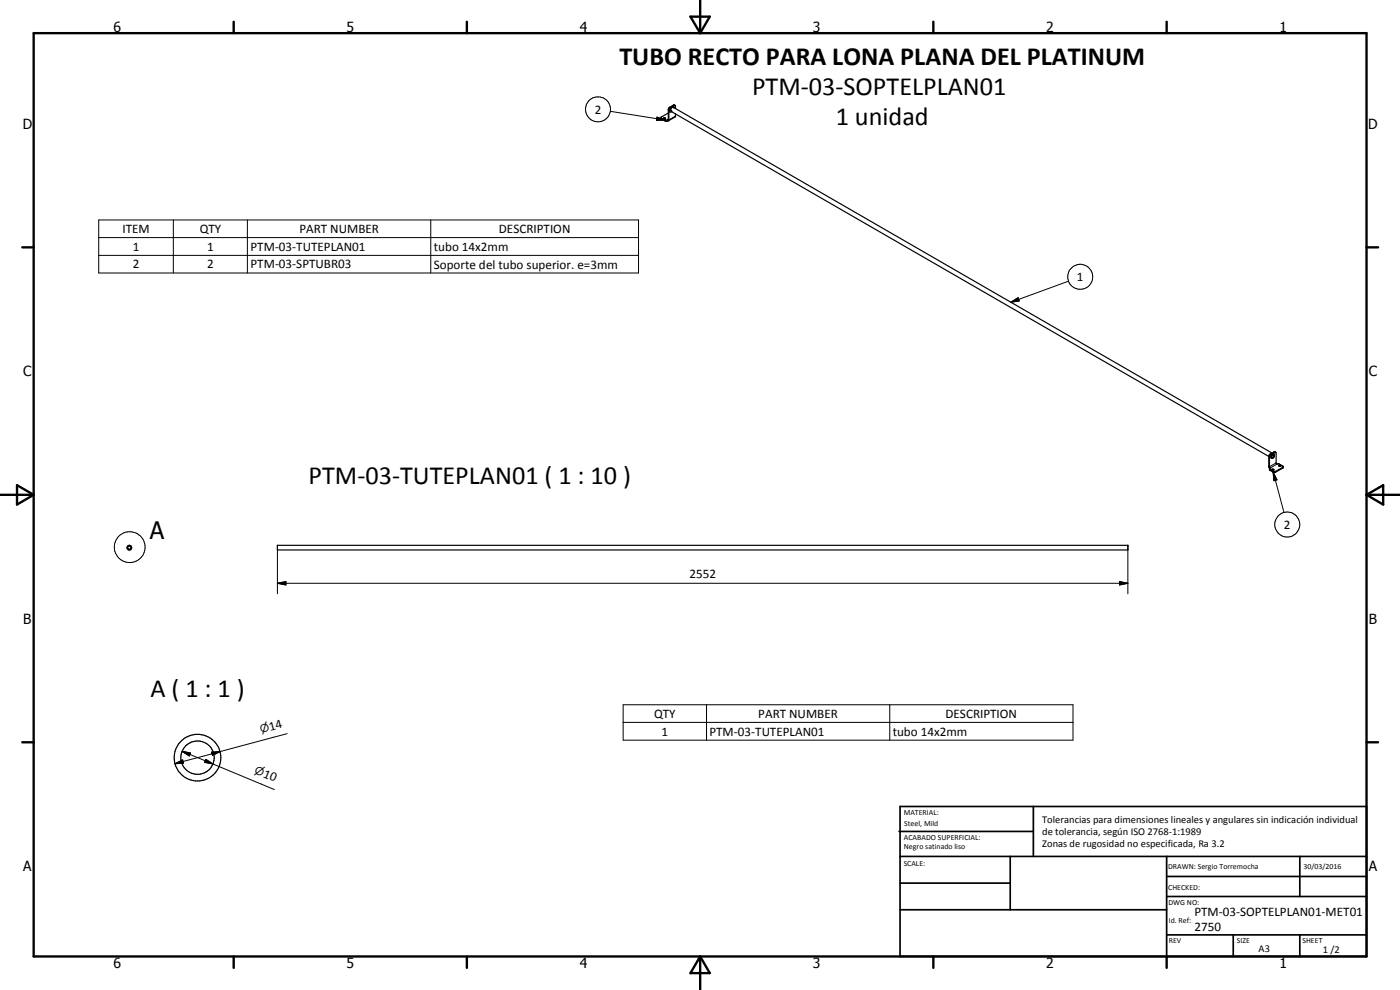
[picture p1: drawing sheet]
<svg xmlns="http://www.w3.org/2000/svg" width="420mm" height="297mm" viewBox="0 0 420 297" stroke-linecap="round" stroke-linejoin="round" font-family="sans-serif">
<g fill="none" stroke="#000" stroke-width=".35">
<path d="M198.4 35.3l1.1 .7h.8M199.1 35.5l.4-.2 .3 .3-.5 .1zM199.1 35.7h.6M200.3 36v.2M200.6 33.9l-2.2 1.3 .1 .4 1 .7 .8-.1M201 33.1h.5M201 33.1l.1 .6 .5-.2M201.2 33l.3 .1M201.2 33l-.2 .1M201.5 33.1l.1 .4M201.6 33.5l179.2 103.4M202 32.1l-.7 .5-.1 .4"/>
<path d="M202.1 31.8l.2 .5M202.1 31.8l.1 .5M202.1 31.8l-.1 .4 .3 .1M202.3 32.3l179.5 103.6M202.6 31.6l-1.4 .7-.4 .4-.1 3.4-.4 .1M202.6 31.6l.1 1M202.6 31.6l-.5-.1-1.4 .9-.1 3.5-.3 .1M202.7 34.2v.9l-2.1 1.1M381.2 136.6l1.4-.9h.3l.1 3.4 1 .1 1 .6 .1 .5-2.5 1.5-1.6-.7 .2-.7-.2-.4v-2.9zM381.2 136.3l-.4 .5v3.3l.2 .4M381.5 137.2v.2M381.5 136.1l-.3 .1"/>
<path d="M381.5 137.4h.5M381.5 137.4l.2 .1M381.8 136.6l.4-.2a.49 .49 0 0 1 0 .6 .49 .49 0 0 1-.5 .2zM381.9 136.3l-.4 .9M381.9 136.3l-.2 .3M382.2 136.2l.2 .1M382.2 136.2l-.3 .1M382.4 136.9l-.1 .2M382.4 136.3l.1 .1M382.4 136.9l-.4 .5M382.4 136.3v.6M382.9 135.7l-.5-.1-1.2 .7"/>
<path d="M383.8 139.8h.6M383.9 139.9l-.1-.1a.32 .32 0 0 1 .3-.3 .32 .32 0 0 1 .3 .3l-.1 .1M383.9 139.9h.4M381.7 141.1h.6M381.7 140.8l.6 .2-.5 .1zM385.1 140l-2.5 1.5-1.6-.8M83.3 163.6h255.2v1.4h-255.2z"/>
<circle cx="38.8" cy="164.3" r=".5"/>
<circle cx="38.8" cy="164.3" r=".7"/>
<circle cx="59.3" cy="227.3" r="7"/>
<circle cx="59.3" cy="227.3" r="5"/>
</g>
<g fill="none" stroke="#000" stroke-width=".3">
<path d="M183.2 33.4l16.3 2.6M197.2 35.1l2.3 .9-2.5 .1zM198.6 35.5v.2M199.5 36v.3M200.2 36v.3M200.6 32.9l.1 .2M200.9 32.2l.3 .1M202.1 31.5l.2 .2M202.7 34.8l-2 1.2h-.4M29.6 66h162v15.9h-162zM29.6 71.3h162M29.6 76.6h162"/>
<path d="M52 66v15.9M74.2 66v15.9M129.3 66v15.9M303.4 90.7l2.2-1.4 .3 1zM320.7 84.4l-17.3 6.3M380.8 137l.2 .1M381.2 136.3l.2 .1M382.3 135.6l.3 .1M383 138.9l-2 1.1-.2-.1M383.2 139.3l-2 1.1M381.1 140.8v.3M382.1 141.7l1.1 2.3-.9 .2z"/>
<path d="M382.1 141.4v.3M382.1 141.7l3.2 12.1M382.8 141.4v.3M385 140.2v.3M83.3 175l2.5-.5v1zM83.3 175h255.2M83.3 165v13.2M336 174.5l2.5 .5-2.5 .5zM338.5 165v13.2M187 211.5h135v10.6h-135zM187 216.7h135M212 211.5v10.6"/>
<path d="M267 211.5v10.6M52.5 229.2l2.3-1.2 .3 1zM54.6 225.4l2.6 .5-.4 .9zM54.6 225.4l9.3 3.8M61.8 227.8l2.1 1.4-2.5-.5zM63.5 225.7l2.5-.2-2.2 1.2zM63.9 229.2l18.4 7.7M66 225.5l-13.5 3.7M86.2 220.1l-20.2 5.4"/>
<circle cx="179.5" cy="32.8" r="3.8"/>
<circle cx="324.2" cy="83.1" r="3.7"/>
<circle cx="386.3" cy="157.4" r="3.8"/>
<circle cx="38.9" cy="164.1" r="4.6"/>
</g>
<g fill="#000">
<circle cx="83.3" cy="163.6" r=".18"/>
<circle cx="338.5" cy="163.6" r=".18"/>
</g>
<g fill="none" stroke="#000" stroke-width=".71">
<path d="M10.1 9.9h400v277.1h-400zM70.1 6.5v3.4M140.1 6.5v3.4M207.2 5h5.8l-2.9 4.9zM210.1 0v9.9M280.1 6.5v3.4M350.1 6.5v3.4M6.7 74.2h3.4M410.1 74.2h3.5M.1 148.5h10M5.1 145.6l5 2.9-5 2.9zM410.1 148.5h10"/>
<path d="M410.1 148.5l5-2.9v5.8zM6.7 222.7h3.4M410.1 222.7h3.5M70.1 287v3.4M140.1 287v3.4M210.1 287v10M210.1 287l2.9 5h-5.8zM280.1 287v3.4M350.1 287v3.4"/>
</g>
<g fill="none" stroke="#000" stroke-width=".51">
<path d="M269.8 249.5h40.3M270.1 242h140v45h-140zM270.1 257h140M303.2 257v16M310.1 242v15M350.1 257v30M390.1 257v12M270.1 265h33.1M270.1 273h80M350.1 269h60M350.1 263h60M350.1 280.5h60"/>
<path d="M370.1 280.5v6.5M390.1 280.5v6.5"/>
</g>
<path d="M197.2 35.1l2.3 .9-2.5 .1zM303.4 90.7l2.2-1.4 .3 1zM382.1 141.7l1.1 2.3-.9 .2zM83.3 175l2.5-.5v1zM336 174.5l2.5 .5-2.5 .5zM52.5 229.2l2.3-1.2 .3 1zM54.6 225.4l2.6 .5-.4 .9zM61.8 227.8l2.1 1.4-2.5-.5zM63.5 225.7l2.5-.2-2.2 1.2z" fill="#000"/>
<g font-size="7.9">
<text x="185.9" y="19.4">TUBO RECTO PARA LONA PLANA DEL PLATINUM</text>
<text x="225.7" y="28.4">PTM-03-SOPTELPLAN01</text>
<text x="250.8" y="37.4">1 unidad</text>
<text x="92.6" y="145.2">PTM-03-TUTEPLAN01 ( 1 : 10 )</text>
<text x="45.2" y="209.3">A ( 1 : 1 )</text>
</g>
<text font-size="7.2" x="44.9" y="161.7">A</text>
<g font-size="4.2">
<text x="34" y="9.6">6</text>
<text x="104" y="9.6">5</text>
<text x="174" y="9.6">4</text>
<text x="244" y="9.6">3</text>
<text x="314" y="9.6">2</text>
<text x="384" y="9.6">1</text>
<text x="6.8" y="38.7">D</text>
<text x="410.6" y="38.7">D</text>
<text x="7" y="112.9">C</text>
<text x="410.8" y="112.9">C</text>
<text x="7" y="187.1">B</text>
<text x="410.8" y="187.1">B</text>
<text x="7" y="261.4">A</text>
<text x="410.8" y="261.4">A</text>
<text x="34" y="290.4">6</text>
<text x="104" y="290.4">5</text>
<text x="174" y="290.4">4</text>
<text x="244" y="290.4">3</text>
<text x="314" y="290.4">2</text>
<text x="384" y="290.4">1</text>
</g>
<g font-size="3.9">
<text x="178.5" y="34.1">2</text>
<text x="36.8" y="69.9">ITEM</text>
<text x="59.9" y="69.9">QTY</text>
<text x="89.9" y="69.9">PART NUMBER</text>
<text x="149.7" y="69.9">DESCRIPTION</text>
<text x="39.9" y="75.2">1</text>
<text x="62.2" y="75.2">1</text>
<text x="75.2" y="75.3">PTM-03-TUTEPLAN01</text>
<text x="130.2" y="75.4">tubo 14x2mm</text>
<text x="39.9" y="80.6">2</text>
<text x="62.2" y="80.6">2</text>
<text x="75.2" y="80.6">PTM-03-SPTUBR03</text>
<text x="130.2" y="80.6">Soporte del tubo superior. e=3mm</text>
<text x="323.2" y="84.4">1</text>
<text x="385.3" y="158.7">2</text>
<text x="206.9" y="173.5">2552</text>
<text x="196.3" y="215.4">QTY</text>
<text x="227.6" y="215.3">PART NUMBER</text>
<text x="283.8" y="215.4">DESCRIPTION</text>
<text x="81.1" y="219.3" transform="rotate(-15 81.1 219.3)">14</text>
<text x="198.6" y="220.7">1</text>
<text x="212.9" y="220.7">PTM-03-TUTEPLAN01</text>
<text x="267.9" y="220.8">tubo 14x2mm</text>
<text x="78.8" y="233.1" transform="rotate(22 78.8 233.1)">10</text>
<text x="358.5" y="275">PTM-03-SOPTELPLAN01-MET01</text>
<text x="358.5" y="279.4">2750</text>
</g>
<g font-size="3.3">
<text x="78.3" y="220" transform="rotate(-15 78.3 220)">n</text>
<text x="76.2" y="232" transform="rotate(22 76.2 232)">n</text>
</g>
<g font-size="3.1">
<text x="312.7" y="246.8">Tolerancias para dimensiones lineales y angulares sin indicación individual</text>
<text x="312.7" y="250.4">de tolerancia, según ISO 2768-1:1989</text>
<text x="312.7" y="254">Zonas de rugosidad no especificada, Ra 3.2</text>
<text x="377.7" y="285.6">A3</text>
<text x="397" y="285.9">1 /2</text>
</g>
<g font-size="2.4">
<text x="271.2" y="244.4">MATERIAL:</text>
<text x="271.3" y="252">ACABADO SUPERFICIAL:</text>
<text x="271.4" y="247.9">Steel, Mild</text>
<text x="271.3" y="254.6">Negro satinado liso</text>
<text x="271.2" y="259.7">SCALE:</text>
<text x="350.6" y="260.8">DRAWN: Sergio Torremocha</text>
<text x="391.2" y="260.6">30/03/2016</text>
<text x="350.6" y="267">CHECKED:</text>
<text x="350.6" y="271.4">DWG NO:</text>
<text x="350.8" y="276.9">Id. Ref:</text>
<text x="350.8" y="282.8">REV</text>
<text x="371.2" y="282.9">SIZE</text>
<text x="390.9" y="282.9">SHEET</text>
</g>
</svg>
